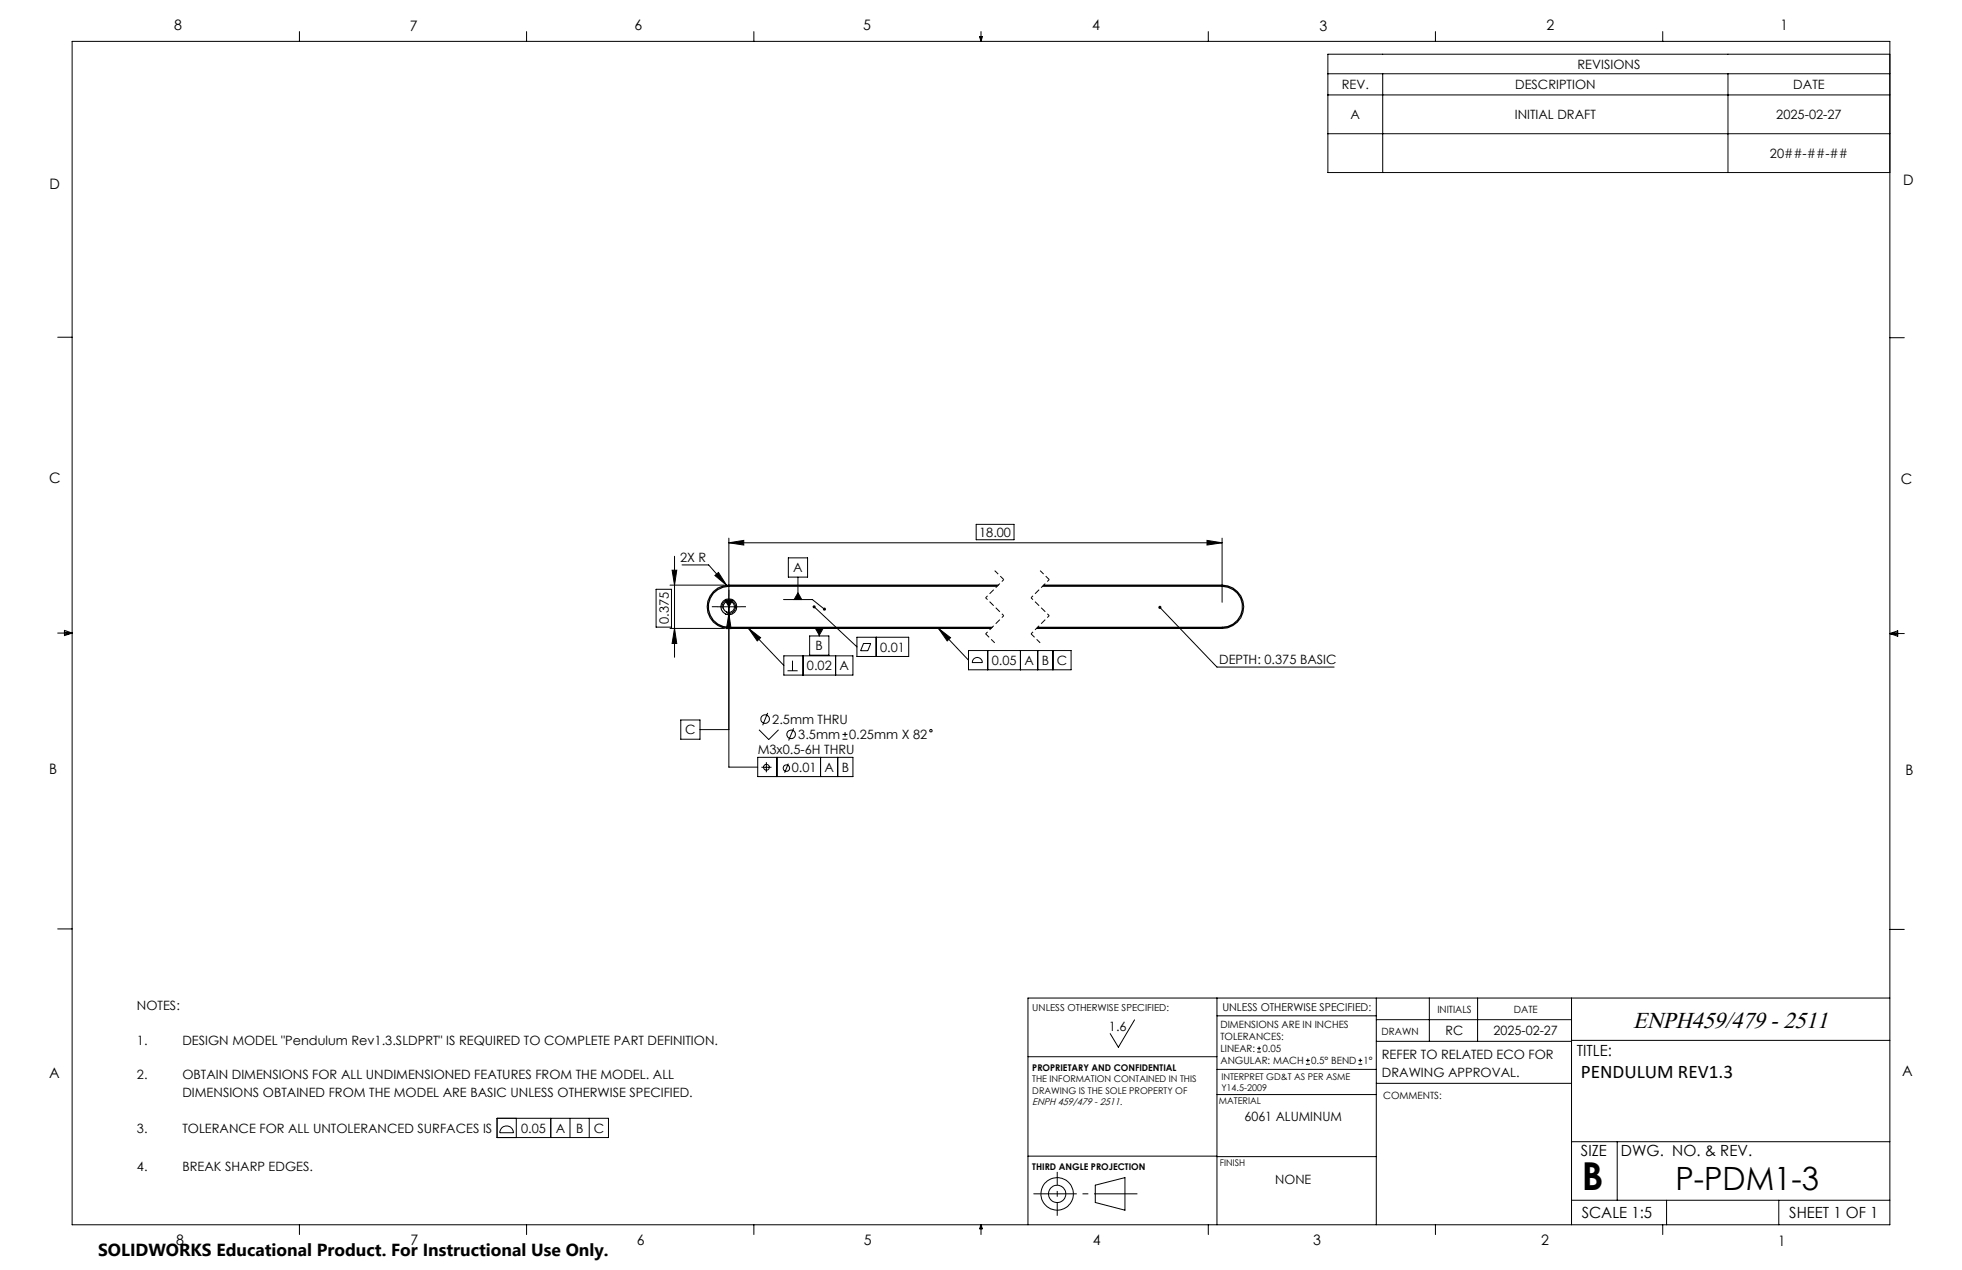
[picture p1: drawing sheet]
<svg xmlns="http://www.w3.org/2000/svg" width="432mm" height="279mm" viewBox="0 0 432 279" stroke-linecap="round" stroke-linejoin="round" font-family="sans-serif">
<g fill="none" stroke="#000" stroke-width=".25">
<path d="M160.4 129a4.5 4.5 0 0 0-4.5 4.5 4.5 4.5 0 0 0 4.5 4.5M160.4 128.7a4.8 4.8 0 0 0-4.8 4.8 4.8 4.8 0 0 0 4.8 4.8M160.4 129h59M160.4 138h58M160.4 128.7h59.3M160.4 138.3h57.7M160.4 128.7v.3M160.4 138v.3M228.1 138.3h40.9M228.4 138h40.6M229.4 129h39.6M229.7 128.7h39.3"/>
<path d="M269 129a4.5 4.5 0 0 1 4.4 4.5 4.5 4.5 0 0 1-4.4 4.5M269 128.7a4.8 4.8 0 0 1 4.7 4.8 4.8 4.8 0 0 1-4.7 4.8M269 128.7v.3M269 138v.3"/>
<circle cx="160.4" cy="133.5" r="1.26"/>
<circle cx="160.4" cy="133.5" r="1.75"/>
</g>
<g fill="none" stroke="#000" stroke-width=".22">
<path d="M15.9 9.1h400v260.4h-400zM65.9 6.9v2.2M115.9 6.9v2.2M165.9 6.9v2.2M215.6 8h.6l-.3 1.1zM215.7 8l.2 1.1M215.9 6.9v2.2M216 8l-.1 1.1M265.9 6.9v2.2M292.2 16.2h123.7M304.3 16.2v21.8M315.9 6.9v2.2"/>
<path d="M365.9 6.9v2.2M380.3 16.2v21.8M415.9 11.9h-123.7v26.1h123.7M292.2 20.9h123.7M292.2 29.4h123.7M12.7 74.2h3.2M415.9 74.3h3.2M160.4 119.4l3.3-.5v1zM160.4 118.4v50.4h6.4M160.4 119.4h108.6M214.8 115.4h8.4v3.3h-8.4zM265.6 118.9l3.4 .5-3.4 .5z"/>
<path d="M269 118.4v14.1M12.7 139.3h3.2M14.2 139.1l1.7 .2M14.2 138.7l1.7 .6-1.7 .5zM15.9 139.3l-1.7 .3M144.4 129.6h3.4v8.4h-3.4zM147.5 128.7h11.9M147.5 138.3h11.9M147.9 125.4h1l-.5 3.3zM148.4 138.3l.5 3.3h-1zM148.4 122.4v22.2M150.1 124.3h5.9l3.9 4.5"/>
<path d="M157.3 126.6l.8-.7 1.8 2.9zM157.9 133.5h5M159 133.9a1.49 1.49 0 0 1 1.3-1.9 1.49 1.49 0 0 1 1.6 1.6 1.49 1.49 0 0 1-1.9 1.3M159.6 132h1.7l-.9 1.5zM160.4 135l.5 3.3h-1zM164.7 138.3l2.7 2-.7 .7zM164.7 138.3l7.8 8.1M172.4 131.9h6.4l2.6 2.1M173.5 122.7h4.2v4.3h-4.2zM175.6 130.4l.9 1.5h-1.7zM175.6 127v4.9M178.2 139.9h4.2v4.2h-4.2z"/>
<path d="M179.2 133.5l9.4 8.8M179.5 138.3h1.7l-.9 1.4zM180.3 138.3v1.6M206.6 138.3l2.6 2-.7 .7zM206.6 138.3l6.5 6.9M255.3 133.6l12.5 13.2h25.8M415.9 139.4h3.2M415.9 139.4l1.8-.6v1.2zM415.9 139.4l1.8 .3M417.7 139.2l-1.8 .2M149.8 158.4h4.3v4.2h-4.3zM168.9 156.8l-1 2.8"/>
<path d="M172.5 144.3h15.2v4.2h-15.2zM173.3 147.6h2.2M174.4 145.3v2.3M176.7 144.3v4.2M183.9 144.3v4.2M188.6 140.2h11.4v4.2h-11.4zM190 141.6h1.6l-.6 1.6h-1.6zM192.8 140.2v4.2M213.1 143.1h22.6v4.3h-22.6zM214.3 145a1.1 1.1 0 0 1 1.2-.3 1.1 1.1 0 0 1 .7 1.1h-2.2zM217.4 143.1v4.3M224.6 143.1v4.3"/>
<path d="M228.4 143.1v4.3M231.7 143.1v4.3M154.1 160.5h6.3M166.8 166.6h20.9v4.3h-20.9zM167 160.5l2.2 2.2 2.1-2.2M167.6 168.8h2.2M168.7 167.7v2.2M171 166.6v4.3M173.5 168l-.8 2M174.7 160.2l-1.1 2.7M180.6 166.6v4.3M184.4 166.6v4.3"/>
<path d="M185.4 162.6h1.1M185.4 161.6h1.1M186 161v1.1M12.7 204.4h3.2M267.8 219.6v49.9M302.9 219.6v49.9M314.6 219.6v9.5M325.2 219.6v9.5M345.9 219.6v49.9M415.9 204.5h3.2M415.9 219.6h-189.7v49.9M226.2 232.5h41.6"/>
<path d="M249.7 224.4l-3.6 6-1.8-3M267.8 223.5h35.1M267.8 235.3h35.1M276.7 231.5h.8M276.7 230.6h.8M277.1 230.2v.9M287.4 234.1h.9M287.4 233.3h.9M287.8 232.9v.8M299 234.1h.8M299 233.3h.8M299.4 232.9v.8"/>
<path d="M302.9 229.1h43M302.9 224.3h43M302.9 238.3h43M345.9 228.9h70M109.4 246h24.5v4.3h-24.5zM110.5 248.1a1.51 1.51 0 0 1 1.6-.3 1.51 1.51 0 0 1 .9 1.4h-3zM113.6 246v4.3M121.2 246v4.3M125.4 246v4.3M129.7 246v4.3M226.2 254.4h41.6M267.8 254.5h35.1"/>
<path d="M267.8 240.8h35.1M345.9 251.2h70M355.9 251.2v12.9M65.9 269.5v2.1M115.9 269.5v2.1M165.9 269.5v2.1M215.9 269.5v2.1M215.9 269.5l.3 .8h-.6zM241.1 260.7l6.5-1.6v7.1l-6.5-1.7zM265.9 269.5v2.1M315.9 269.5v2.1M345.9 264.1h70"/>
<path d="M365.9 269.5v2.1M366.8 264.1v5.4M391.5 264.1v5.4"/>
<circle cx="168.4" cy="158.2" r=".94"/>
<circle cx="168.7" cy="168.8" r=".64"/>
<circle cx="173.1" cy="169" r=".71"/>
<circle cx="174.1" cy="161.6" r=".95"/>
<circle cx="204.9" cy="160.8" r=".26"/>
<circle cx="232.7" cy="262.7" r="1.91"/>
<circle cx="232.7" cy="262.7" r="3.6"/>
</g>
<path d="M216.9 139.4l2 2M218.9 125.5l2 2M226.9 139.4l2 2M228.9 125.5l2 2" fill="none" stroke="#000" stroke-width=".22" stroke-dasharray="1.3 .6" stroke-dashoffset=".2" stroke-linecap="butt"/>
<path d="M216.9 131.5l4 3.9M220.9 127.5l-4 4M220.9 135.4l-4 4M226.9 131.5l4 3.9M230.9 127.5l-4 4M230.9 135.4l-4 4" fill="none" stroke="#000" stroke-width=".22" stroke-dasharray="1.3 .6" stroke-dashoffset=".7" stroke-linecap="butt"/>
<path d="M227.4 262.6h22.9" fill="none" stroke="#000" stroke-width=".22" stroke-dasharray="15.2 1.3 1.3 1.3" stroke-dashoffset="5.7" stroke-linecap="butt"/>
<path d="M232.7 257.8v9.7" fill="none" stroke="#000" stroke-width=".22" stroke-dasharray="15.2 1.3 1.3 1.3" stroke-dashoffset="12.3" stroke-linecap="butt"/>
<path d="M157.9 133.5h-1.2M160.4 131v-1.3M160.4 136v1.2M162.9 133.5h1.3" fill="none" stroke="#000" stroke-width=".22" stroke-dasharray="15.2 1.3 1.3 1.3" stroke-linecap="butt"/>
<g fill="#000">
<path d="M160.4 135l.5 3.3h-1z"/>
<path d="M265.6 118.9l3.4 .5-3.4 .5zM160.4 119.4l3.3-.5v1z"/>
<path d="M147.9 125.4h1l-.5 3.3zM148.4 138.3l.5 3.3h-1z"/>
<path d="M157.3 126.6l.8-.7 1.8 2.9zM255.1 133.3l.2 .3-.3-.2a.34 .34 0 0 0 .2 .5 .34 .34 0 0 0 .4-.4 .34 .34 0 0 0-.5-.2zM178.9 133.3a.34 .34 0 0 0 .2 .5 .34 .34 0 0 0 .4-.4 .34 .34 0 0 0-.5-.2l.2 .3zM164.7 138.3l2.7 2-.7 .7zM206.6 138.3l2.6 2-.7 .7zM159.6 132h1.7l-.9 1.5zM179.5 138.3l.8 1.4 .9-1.4zM175.6 130.4l.9 1.5h-1.7zM181.3 133.7l-.2 .3a.34 .34 0 0 0 .2 .3 .34 .34 0 0 0 .4-.1l-.3-.2 .3 .2 .1-.2a.35 .35 0 0 0-.5-.3z"/>
</g>
<text font-size="8.5" x="348.1" y="261.8">B</text>
<text font-size="7.1" x="368.7" y="261.9">P-PDM1-3</text>
<text font-size="5.1" x="359.4" y="226.1">ENPH459/479 - 2511</text>
<text font-size="4.2" x="347.9" y="237.1">PENDULUM REV1.3</text>
<text font-size="3.8" x="21.6" y="276.3">SOLIDWORKS Educational Product. For Instructional Use Only.</text>
<g font-size="3.4">
<text x="347.1" y="232.3">TITLE:</text>
<text x="347.9" y="254.3">SIZE</text>
<text x="356.7" y="254.4">DWG. NO. &amp; REV.</text>
<text x="348.1" y="267.9">SCALE 1:5</text>
<text x="393.8" y="267.9">SHEET 1 OF 1</text>
</g>
<g font-size="3.2">
<text x="38.3" y="6.7">8</text>
<text x="90.2" y="6.7">7</text>
<text x="139.7" y="6.5">6</text>
<text x="190" y="6.5">5</text>
<text x="240.4" y="6.6">4</text>
<text x="290.4" y="6.7">3</text>
<text x="340.4" y="6.5">2</text>
<text x="391.9" y="6.7">1</text>
<text x="10.9" y="41.6">D</text>
<text x="418.9" y="40.7">D</text>
<text x="10.9" y="106.3">C</text>
<text x="418.4" y="106.4">C</text>
<text x="10.8" y="170.2">B</text>
<text x="419.4" y="170.6">B</text>
<text x="10.8" y="237.2">A</text>
<text x="418.6" y="236.8">A</text>
<text x="38.8" y="273.8">8</text>
<text x="90.4" y="273.8">7</text>
<text x="140.2" y="273.8">6</text>
<text x="190.1" y="273.9">5</text>
<text x="240.5" y="273.8">4</text>
<text x="289" y="273.9">3</text>
<text x="339.1" y="273.8">2</text>
<text x="391.4" y="274.1">1</text>
</g>
<g font-size="2.8">
<text x="347.2" y="15.1">REVISIONS</text>
<text x="295.3" y="19.6">REV.</text>
<text x="333.5" y="19.6">DESCRIPTION</text>
<text x="394.7" y="19.6">DATE</text>
<text x="297.2" y="26.2">A</text>
<text x="333.4" y="26.2">INITIAL DRAFT</text>
<text x="390.9" y="26.2">2025-02-27</text>
<text x="389.5" y="34.7">20##-##-##</text>
<text x="215.5" y="118.1">18.00</text>
<text x="149.7" y="123.6">2X R</text>
<text x="174.6" y="125.9">A</text>
<text x="147.2" y="137.3" transform="rotate(-90 147.2 137.3)">0.375</text>
<text x="179.5" y="143.1">B</text>
<text x="193.7" y="143.4">0.01</text>
<text x="177.6" y="147.4">0.02</text>
<text x="184.8" y="147.4">A</text>
<text x="218.3" y="146.3">0.05</text>
<text x="225.5" y="146.3">A</text>
<text x="229.3" y="146.3">B</text>
<text x="232.6" y="146.3">C</text>
<text x="268.3" y="146.1">DEPTH: 0.375 BASIC</text>
<text x="150.8" y="161.6">C</text>
<text x="170" y="159.3">2.5mm THRU</text>
<text x="166.8" y="166">M3x0.5-6H THRU</text>
<text x="175.7" y="162.6">3.5mm</text>
<text x="186.9" y="162.6">0.25mm X 82</text>
<text x="174.3" y="169.8">0.01</text>
<text x="181.4" y="169.8">A</text>
<text x="185.3" y="169.8">B</text>
<text x="30.1" y="222.2">NOTES:</text>
<text x="244.1" y="226.8">1.6</text>
<text x="318.1" y="227.7">RC</text>
<text x="328.7" y="227.7">2025-02-27</text>
<text x="30.1" y="229.8">1.</text>
<text x="40.1" y="229.8">DESIGN MODEL &quot;Pendulum Rev1.3.SLDPRT&quot; IS REQUIRED TO COMPLETE PART DEFINITION.</text>
<text x="304.1" y="233">REFER TO RELATED ECO FOR</text>
<text x="30.1" y="237.5">2.</text>
<text x="40.1" y="237.5">OBTAIN DIMENSIONS FOR ALL UNDIMENSIONED FEATURES FROM THE MODEL. ALL</text>
<text x="304.1" y="236.9">DRAWING APPROVAL.</text>
<text x="40.1" y="241.3">DIMENSIONS OBTAINED FROM THE MODEL ARE BASIC UNLESS OTHERWISE SPECIFIED.</text>
<text x="30.1" y="249.2">3.</text>
<text x="40.1" y="249.2">TOLERANCE FOR ALL UNTOLERANCED SURFACES IS</text>
<text x="114.7" y="249.2">0.05</text>
<text x="122.3" y="249.2">A</text>
<text x="126.8" y="249.2">B</text>
<text x="130.7" y="249.2">C</text>
<text x="273.9" y="246.6">6061 ALUMINUM</text>
<text x="30.1" y="257.6">4.</text>
<text x="40.1" y="257.6">BREAK SHARP EDGES.</text>
<text x="280.7" y="260.4">NONE</text>
</g>
<text font-size="2.4" x="269" y="222.4">UNLESS OTHERWISE SPECIFIED:</text>
<g font-size="2.2">
<text x="268.6" y="226.1">DIMENSIONS ARE IN INCHES</text>
<text x="304.1" y="227.7">DRAWN</text>
<text x="316.3" y="222.9">INITIALS</text>
<text x="333.2" y="222.9">DATE</text>
<text x="268.6" y="228.8">TOLERANCES:</text>
<text x="268.6" y="231.5">LINEAR:</text>
<text x="277.8" y="231.5">0.05</text>
<text x="268.6" y="234.1">ANGULAR: MACH</text>
<text x="288.6" y="234.1">0.5° BEND</text>
<text x="300.1" y="234.1">1°</text>
<text x="304.4" y="241.8">COMMENTS:</text>
</g>
<g font-size="2.1">
<text x="227.2" y="222.3">UNLESS OTHERWISE SPECIFIED:</text>
<text x="227.2" y="243.2">ENPH 459/479 - 2511.</text>
</g>
<g font-size="2">
<text x="227.2" y="238.1">THE INFORMATION CONTAINED IN THIS</text>
<text x="227.2" y="235.6">PROPRIETARY AND CONFIDENTIAL</text>
<text x="268.8" y="237.5">INTERPRET GD&amp;T AS PER ASME</text>
<text x="227.2" y="240.7">DRAWING IS THE SOLE PROPERTY OF</text>
<text x="268.3" y="243">MATERIAL</text>
<text x="268.8" y="240.1">Y14.5-2009</text>
<text x="227.2" y="257.4">THIRD ANGLE PROJECTION</text>
<text x="268.5" y="256.4">FINISH</text>
</g>
</svg>
